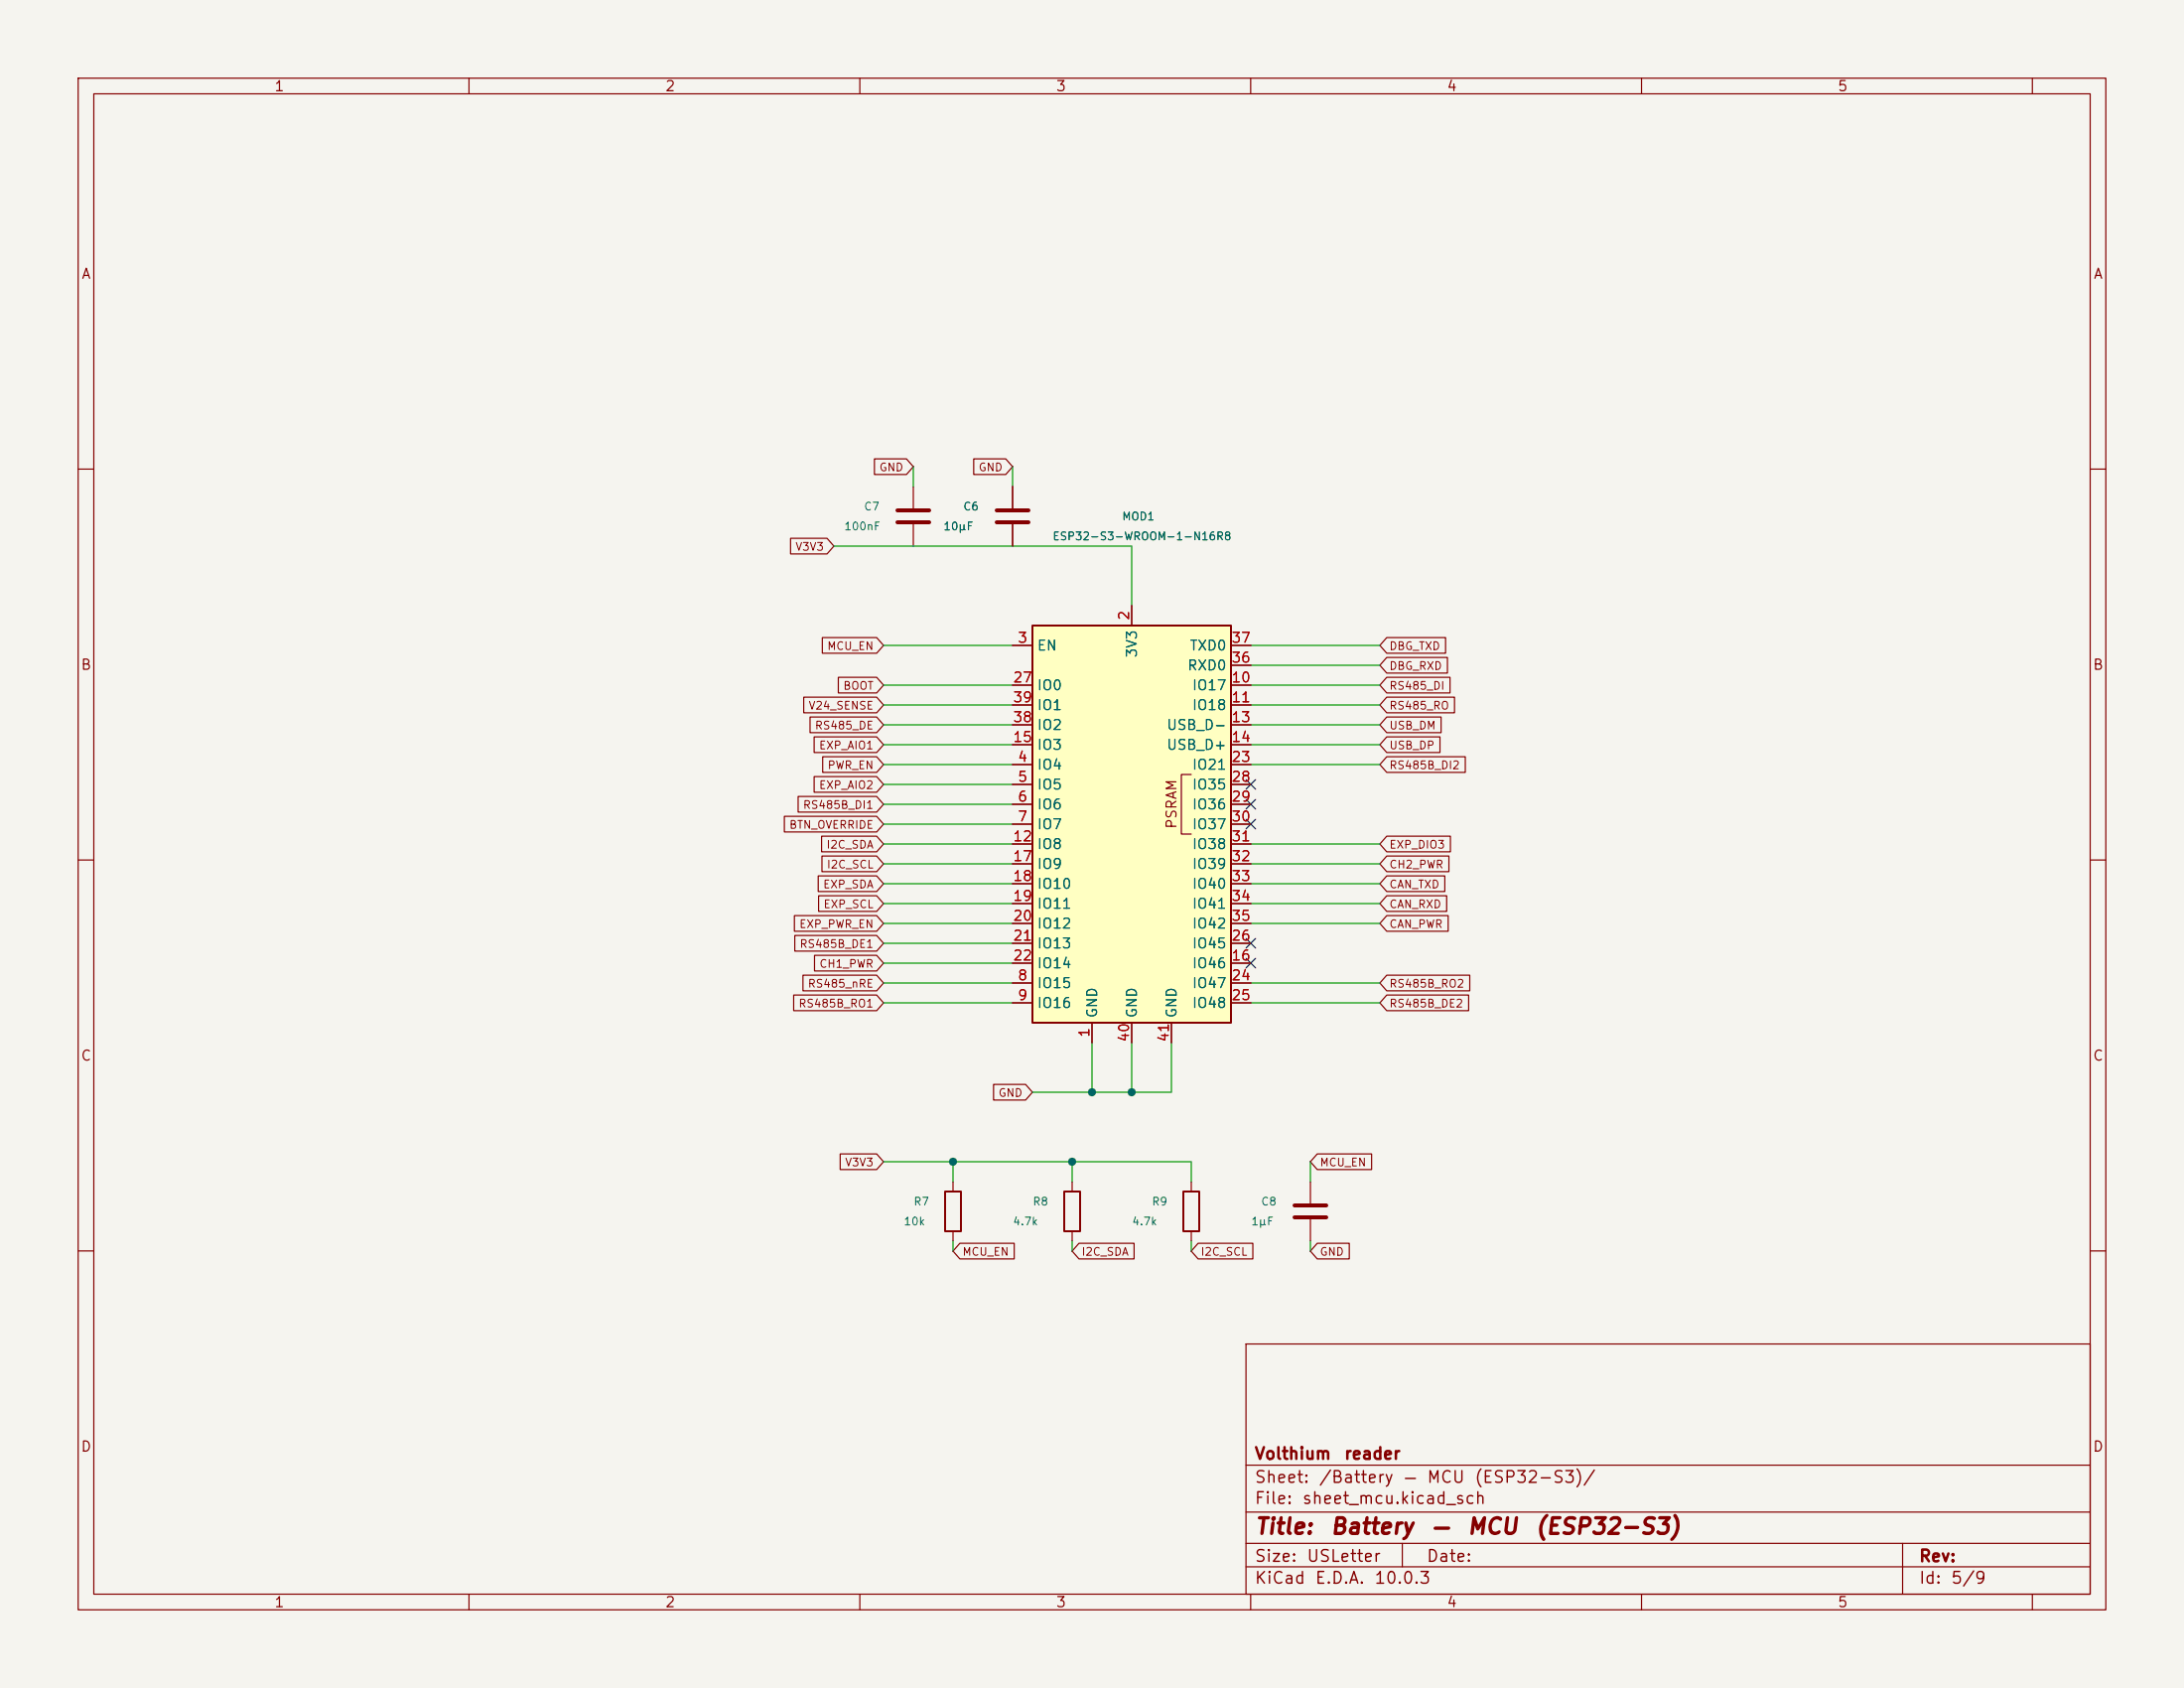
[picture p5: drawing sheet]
<svg xmlns="http://www.w3.org/2000/svg" width="279mm" height="216mm" viewBox="0 0 279 216" stroke-linecap="round" stroke-linejoin="round" font-family="sans-serif">
<path d="M0 0h279.4v215.9h-279.4z" fill="#f5f4ef" stroke="#f5f4ef" stroke-width=".13"/>
<g fill="none" stroke="#840000" stroke-width=".15">
<path d="M10 10h259.4v195.9h-259.4zM12 12h255.4v191.9h-255.4zM60 10v2M110 10v2M160 10v2M210 10v2M260 10v2M10 60h2M267.4 60h2M10 110h2M267.4 110h2M10 160h2"/>
<path d="M159.4 171.9h108v32h-108zM267.4 160h2M159.4 197.4h108M159.4 193.4h108M159.4 187.4h108M179.4 197.4v3M243.4 197.4v6.5M60 203.9v2M110 203.9v2M159.4 200.4h108M160 203.9v2M210 203.9v2"/>
<path d="M260 203.9v2"/>
</g>
<path d="M132.1 80h25.4v50.8h-25.4z" fill="#ffffc2"/>
<path d="M132.1 80h25.4v50.8h-25.4zM120.9 152.4h2v5.1h-2zM136.1 152.4h2.1v5.1h-2.1zM151.4 152.4h2v5.1h-2z" fill="none" stroke="#840000" stroke-width=".25"/>
<g fill="none" stroke="#840000" stroke-width=".15">
<path d="M111.9 58.7h4.1l.8 1-.8 1h-4.1zM124.6 58.7h4.1l.8 1-.8 1h-4.1zM101.1 68.8h4.7l.9 1.1-.9 1h-4.7zM116.8 62.2v2.8M116.8 67.1v2.8M129.5 62.2v2.8M129.5 67.1v2.8M144.8 77.5v2.5M102.8 89.2h9.4l.8 1-.8 1h-9.4zM103.6 91.7h8.6l.8 1-.8 1h-8.6zM104.2 99.3h8l.8 1-.8 1h-8zM104.2 94.2h8l.8 1.1-.8 1h-8z"/>
<path d="M105.2 81.5h7l.8 1.1-.8 1h-7zM105.2 96.8h7l.8 1-.8 1h-7zM107.2 86.6h5l.8 1-.8 1h-5zM129.5 82.6h2.6M129.5 97.8h2.6M129.5 87.6h2.6M129.5 90.2h2.6M129.5 92.7h2.6M129.5 95.3h2.6M152.4 99.1h-1.3v7.6h1.3M157.5 82.6h2.5M157.5 97.8h2.5"/>
<path d="M157.5 87.6h2.5M157.5 90.2h2.5M157.5 92.7h2.5M157.5 95.3h2.5M157.5 85.1h2.5M177.4 84.1h7.8v2h-7.8l-.9-1zM177.4 81.5h7.5v2.1h-7.5l-.9-1zM177.4 96.8h10.1v2h-10.1l-.9-1zM177.4 94.2h6.8v2.1h-6.8l-.9-1zM177.4 91.7h7v2h-7l-.9-1zM177.4 89.2h8.7v2h-8.7l-.9-1zM177.4 86.6h8.1v2h-8.1l-.9-1z"/>
<path d="M100.3 104.4h11.9l.8 1-.8 1h-11.9zM101.6 117.1h10.6l.8 1-.8 1h-10.6zM101.7 119.6h10.5l.8 1.1-.8 1h-10.5zM102.1 101.9h10.1l.8 1-.8 1h-10.1zM104.7 112h7.5l.8 1-.8 1h-7.5zM104.7 114.6h7.5l.8 1-.8 1h-7.5zM105.1 106.9h7.1l.8 1.1-.8 1h-7.1zM105.2 109.5h7l.8 1-.8 1h-7zM129.5 100.3h2.6M129.5 102.9h2.6M129.5 105.4h2.6M129.5 108h2.6"/>
<path d="M129.5 110.5h2.6M129.5 113h2.6M129.5 115.6h2.6M129.5 118.1h2.6M157.5 100.3h2.5M157.5 102.9h2.5M157.5 105.4h2.5M157.5 108h2.5M157.5 110.5h2.5M157.5 113h2.5M157.5 115.6h2.5M157.5 118.1h2.5"/>
<path d="M177.4 117.1h7.9v2h-7.9l-.9-1zM177.4 114.6h7.7v2h-7.7l-.9-1zM177.4 112h7.4v2h-7.4l-.9-1zM177.4 109.5h8v2h-8l-.9-1zM177.4 106.9h8.2v2.1h-8.2l-.9-1zM101.5 127.3h10.7l.8 1-.8 1h-10.7zM102.7 124.7h9.5l.8 1-.8 1h-9.5zM104.2 122.2h8l.8 1-.8 1h-8zM127.1 138.7h4.1l.9 1-.9 1h-4.1zM129.5 125.7h2.6M129.5 128.3h2.6M129.5 123.2h2.6"/>
<path d="M129.5 120.7h2.6M139.7 130.8v2.6M144.8 130.8v2.6M149.9 130.8v2.6M157.5 125.7h2.5M157.5 128.3h2.5M157.5 123.2h2.5M157.5 120.7h2.5M177.4 127.3h10.5v2h-10.5l-.9-1zM177.4 124.7h10.6v2h-10.6l-.9-1zM107.5 147.6h4.7l.8 1-.8 1h-4.7zM121.9 151.1v1.3"/>
<path d="M121.9 157.5v1.3M122.8 159h7v2h-7l-.9-1zM137.2 151.1v1.3M137.2 157.5v1.3M138 159h7.1v2h-7.1l-.8-1zM152.4 151.1v1.3M152.4 157.5v1.3M153.3 159h7v2h-7l-.9-1zM167.6 151.1v2.8M167.6 156v2.8M168.5 159h4.1v2h-4.1l-.9-1zM168.5 147.6h7v2h-7l-.9-1z"/>
</g>
<path d="M114.8 65.3h4.1M114.8 66.8h4.1M127.5 65.3h4.1M127.5 66.8h4.1M165.6 154.2h4.1M165.6 155.7h4.1" fill="none" stroke="#840000" stroke-width=".51"/>
<g fill="none" stroke="#009600" stroke-width=".15">
<path d="M116.8 59.7v2.5M129.5 59.7v2.5M106.7 69.9h38.1v7.6M113 95.3h16.5M113 97.8h16.5M113 87.6h16.5M113 90.2h16.5M113 92.7h16.5M113 82.6h16.5M160 95.3h16.5M160 97.8h16.5M160 87.6h16.5"/>
<path d="M160 90.2h16.5M160 92.7h16.5M160 82.6h16.5M160 85.1h16.5M113 113h16.5M113 108h16.5M113 118.1h16.5M113 115.6h16.5M113 105.4h16.5M113 110.5h16.5M113 102.9h16.5M113 100.3h16.5"/>
<path d="M160 113h16.5M160 108h16.5M160 118.1h16.5M160 115.6h16.5M160 110.5h16.5M113 125.7h16.5M113 128.3h16.5M113 123.2h16.5M113 120.7h16.5M139.7 133.4v6.3M144.8 133.4v6.3M149.9 133.4v6.3h-17.8"/>
<path d="M160 125.7h16.5M160 128.3h16.5M113 148.6h39.4v2.5M121.9 148.6v2.5M121.9 158.8v1.2M137.2 148.6v2.5M137.2 158.8v1.2M152.4 158.8v1.2M167.6 148.6v2.5M167.6 158.8v1.2"/>
</g>
<path d="M159.4 99.7l1.2 1.2M160.6 99.7l-1.2 1.2M159.4 102.3l1.2 1.2M159.4 104.8l1.2 1.2M160.6 102.3l-1.2 1.2M160.6 104.8l-1.2 1.2M159.4 120l1.2 1.3M159.4 122.6l1.2 1.2M160.6 120l-1.2 1.3M160.6 122.6l-1.2 1.2" fill="none" stroke="#000084" stroke-width=".15"/>
<g fill="#009600" stroke="#009600" stroke-width=".13">
<circle cx="121.9" cy="148.6" r=".46"/>
<circle cx="144.8" cy="139.7" r=".46"/>
<circle cx="139.7" cy="139.7" r=".46"/>
<circle cx="137.2" cy="148.6" r=".46"/>
</g>
<g font-size="2" fill="#840000">
<text x="160.4" y="196.7">Title:</text>
<text x="170.1" y="196.7">Battery</text>
<text x="183" y="196.7">—</text>
<text x="187.6" y="196.7">MCU</text>
<text x="196.3" y="196.7">(ESP32-S3)</text>
</g>
<g font-size="1.5" fill="#840000">
<text x="160.4" y="190">Sheet:</text>
<text x="160.4" y="187">Volthium</text>
<text x="168.6" y="190">/Battery</text>
<text x="171.9" y="187">reader</text>
<text x="179.4" y="190">—</text>
<text x="182.4" y="190">MCU</text>
<text x="188.5" y="190">(ESP32-S3)/</text>
<text x="160.4" y="192.7">File:</text>
<text x="166.5" y="192.7">sheet_mcu.kicad_sch</text>
<text x="160.4" y="202.9">KiCad</text>
<text x="160.4" y="200.1">Size:</text>
<text x="167.1" y="200.1">USLetter</text>
<text x="168.1" y="202.9">E.D.A.</text>
<text x="175.7" y="202.9">10.0.3</text>
<text x="182.4" y="200.1">Date:</text>
<text x="245.4" y="200.1">Rev:</text>
<text x="245.4" y="202.9">Id:</text>
<text x="249.5" y="202.9">5/9</text>
</g>
<g font-size="1.3" fill="#840000">
<text x="35" y="12">1</text>
<text x="85" y="12">2</text>
<text x="135" y="12">3</text>
<text x="185" y="12">4</text>
<text x="235" y="12">5</text>
<text x="10.3" y="36">A</text>
<text x="267.7" y="36">A</text>
<text x="10.3" y="86">B</text>
<text x="267.7" y="86">B</text>
<text x="150.8" y="106.1" transform="rotate(-90 150.8 106.1)">PSRAM</text>
<text x="10.3" y="136">C</text>
<text x="267.7" y="136">C</text>
<text x="10.3" y="186">D</text>
<text x="267.7" y="186">D</text>
<text x="35" y="205.9">1</text>
<text x="85" y="205.9">2</text>
<text x="135" y="205.9">3</text>
<text x="185" y="205.9">4</text>
<text x="235" y="205.9">5</text>
</g>
<g font-size="1.3" fill="#a90000">
<text x="130.1" y="82.5">3</text>
<text x="144.8" y="79.4" transform="rotate(-90 144.8 79.4)">2</text>
<text x="157.4" y="82.5">37</text>
<text x="129.5" y="87.6">27</text>
<text x="157.4" y="87.6">10</text>
<text x="157.4" y="85.1">36</text>
<text x="129.5" y="95.2">15</text>
<text x="129.5" y="92.7">38</text>
<text x="129.5" y="90.1">39</text>
<text x="157.4" y="90.1">11</text>
<text x="157.4" y="92.7">13</text>
<text x="157.4" y="95.2">14</text>
<text x="130.1" y="97.8">4</text>
<text x="130.1" y="100.3">5</text>
<text x="157.4" y="97.8">23</text>
<text x="157.4" y="100.3">28</text>
<text x="129.5" y="107.9">12</text>
<text x="130.1" y="102.8">6</text>
<text x="130.1" y="105.4">7</text>
<text x="157.4" y="102.8">29</text>
<text x="157.4" y="105.4">30</text>
<text x="157.4" y="107.9">31</text>
<text x="129.5" y="110.5">17</text>
<text x="129.5" y="113">18</text>
<text x="157.4" y="110.5">32</text>
<text x="157.4" y="113">33</text>
<text x="129.5" y="115.5">19</text>
<text x="129.5" y="118.1">20</text>
<text x="157.4" y="115.5">34</text>
<text x="157.4" y="118.1">35</text>
<text x="129.5" y="120.6">21</text>
<text x="129.5" y="123.2">22</text>
<text x="130.1" y="125.7">8</text>
<text x="157.4" y="123.2">16</text>
<text x="157.4" y="125.7">24</text>
<text x="157.4" y="120.6">26</text>
<text x="130.1" y="128.2">9</text>
<text x="157.4" y="128.2">25</text>
<text x="139.7" y="132.8" transform="rotate(-90 139.7 132.8)">1</text>
<text x="144.8" y="133.4" transform="rotate(-90 144.8 133.4)">40</text>
<text x="149.8" y="133.4" transform="rotate(-90 149.8 133.4)">41</text>
</g>
<g font-size="1.3" fill="#006464">
<text x="132.6" y="83.5">EN</text>
<text x="152.1" y="83.5">TXD0</text>
<text x="132.6" y="88.6">IO0</text>
<text x="145.8" y="84.2" transform="rotate(-90 145.8 84.2)">3V3</text>
<text x="151.8" y="86.1">RXD0</text>
<text x="152.4" y="88.6">IO17</text>
<text x="132.6" y="93.7">IO2</text>
<text x="132.6" y="91.1">IO1</text>
<text x="149.1" y="93.7">USB_D-</text>
<text x="152.4" y="91.1">IO18</text>
<text x="132.6" y="98.8">IO4</text>
<text x="132.6" y="101.3">IO5</text>
<text x="132.6" y="96.2">IO3</text>
<text x="149.1" y="96.2">USB_D+</text>
<text x="152.4" y="98.8">IO21</text>
<text x="152.4" y="101.3">IO35</text>
<text x="132.6" y="103.8">IO6</text>
<text x="132.6" y="106.4">IO7</text>
<text x="152.4" y="103.8">IO36</text>
<text x="152.4" y="106.4">IO37</text>
<text x="132.6" y="108.9">IO8</text>
<text x="132.6" y="111.5">IO9</text>
<text x="152.4" y="108.9">IO38</text>
<text x="152.4" y="111.5">IO39</text>
<text x="132.6" y="114">IO10</text>
<text x="132.6" y="116.5">IO11</text>
<text x="132.6" y="119.1">IO12</text>
<text x="152.4" y="114">IO40</text>
<text x="152.4" y="116.5">IO41</text>
<text x="152.4" y="119.1">IO42</text>
<text x="132.6" y="121.6">IO13</text>
<text x="132.6" y="124.2">IO14</text>
<text x="152.4" y="124.2">IO46</text>
<text x="152.4" y="121.6">IO45</text>
<text x="132.6" y="126.7">IO15</text>
<text x="132.6" y="129.2">IO16</text>
<text x="140.7" y="130.3" transform="rotate(-90 140.7 130.3)">GND</text>
<text x="145.8" y="130.3" transform="rotate(-90 145.8 130.3)">GND</text>
<text x="150.8" y="130.3" transform="rotate(-90 150.8 130.3)">GND</text>
<text x="152.4" y="126.7">IO47</text>
<text x="152.4" y="129.2">IO48</text>
</g>
<g font-size="1" fill="#006464">
<text x="110.4" y="65.5">C7</text>
<text x="123.1" y="65.5">C6</text>
<text x="107.9" y="68.1">100nF</text>
<text x="120.6" y="68.1">10µF</text>
<text x="134.6" y="69.3">ESP32-S3-WROOM-1-N16R8</text>
<text x="143.5" y="66.8">MOD1</text>
<text x="116.8" y="154.4">R7</text>
<text x="132" y="154.4">R8</text>
<text x="147.3" y="154.4">R9</text>
<text x="161.2" y="154.4">C8</text>
<text x="115.5" y="157">10k</text>
<text x="129.5" y="157">4.7k</text>
<text x="144.7" y="157">4.7k</text>
<text x="160" y="157">1µF</text>
</g>
<g font-size="1" fill="#840000">
<text x="112.4" y="60.5">GND</text>
<text x="125.1" y="60.5">GND</text>
<text x="101.7" y="70.7">V3V3</text>
<text x="105.7" y="83.4">MCU_EN</text>
<text x="177.7" y="83.4">DBG_TXD</text>
<text x="107.8" y="88.5">BOOT</text>
<text x="177.7" y="85.9">DBG_RXD</text>
<text x="177.7" y="88.5">RS485_DI</text>
<text x="103.4" y="91">V24_SENSE</text>
<text x="104.2" y="93.5">RS485_DE</text>
<text x="177.7" y="93.5">USB_DM</text>
<text x="177.7" y="91">RS485_RO</text>
<text x="104.7" y="101.2">EXP_AIO2</text>
<text x="104.7" y="96.1">EXP_AIO1</text>
<text x="105.8" y="98.6">PWR_EN</text>
<text x="177.7" y="98.6">RS485B_DI2</text>
<text x="177.7" y="96.1">USB_DP</text>
<text x="100.9" y="106.2">BTN_OVERRIDE</text>
<text x="102.6" y="103.7">RS485B_DI1</text>
<text x="105.2" y="113.9">EXP_SDA</text>
<text x="105.6" y="108.8">I2C_SDA</text>
<text x="105.7" y="111.3">I2C_SCL</text>
<text x="177.7" y="113.9">CAN_TXD</text>
<text x="177.7" y="111.3">CH2_PWR</text>
<text x="177.7" y="108.8">EXP_DIO3</text>
<text x="102.2" y="118.9">EXP_PWR_EN</text>
<text x="105.3" y="116.4">EXP_SCL</text>
<text x="177.7" y="118.9">CAN_PWR</text>
<text x="177.7" y="116.4">CAN_RXD</text>
<text x="102.2" y="121.5">RS485B_DE1</text>
<text x="104.7" y="124">CH1_PWR</text>
<text x="102.1" y="129.1">RS485B_RO1</text>
<text x="103.3" y="126.6">RS485_nRE</text>
<text x="177.7" y="129.1">RS485B_DE2</text>
<text x="177.7" y="126.6">RS485B_RO2</text>
<text x="127.7" y="140.5">GND</text>
<text x="108" y="149.4">V3V3</text>
<text x="168.8" y="149.4">MCU_EN</text>
<text x="123" y="160.9">MCU_EN</text>
<text x="138.3" y="160.9">I2C_SDA</text>
<text x="153.5" y="160.9">I2C_SCL</text>
<text x="168.8" y="160.9">GND</text>
</g>
</svg>
